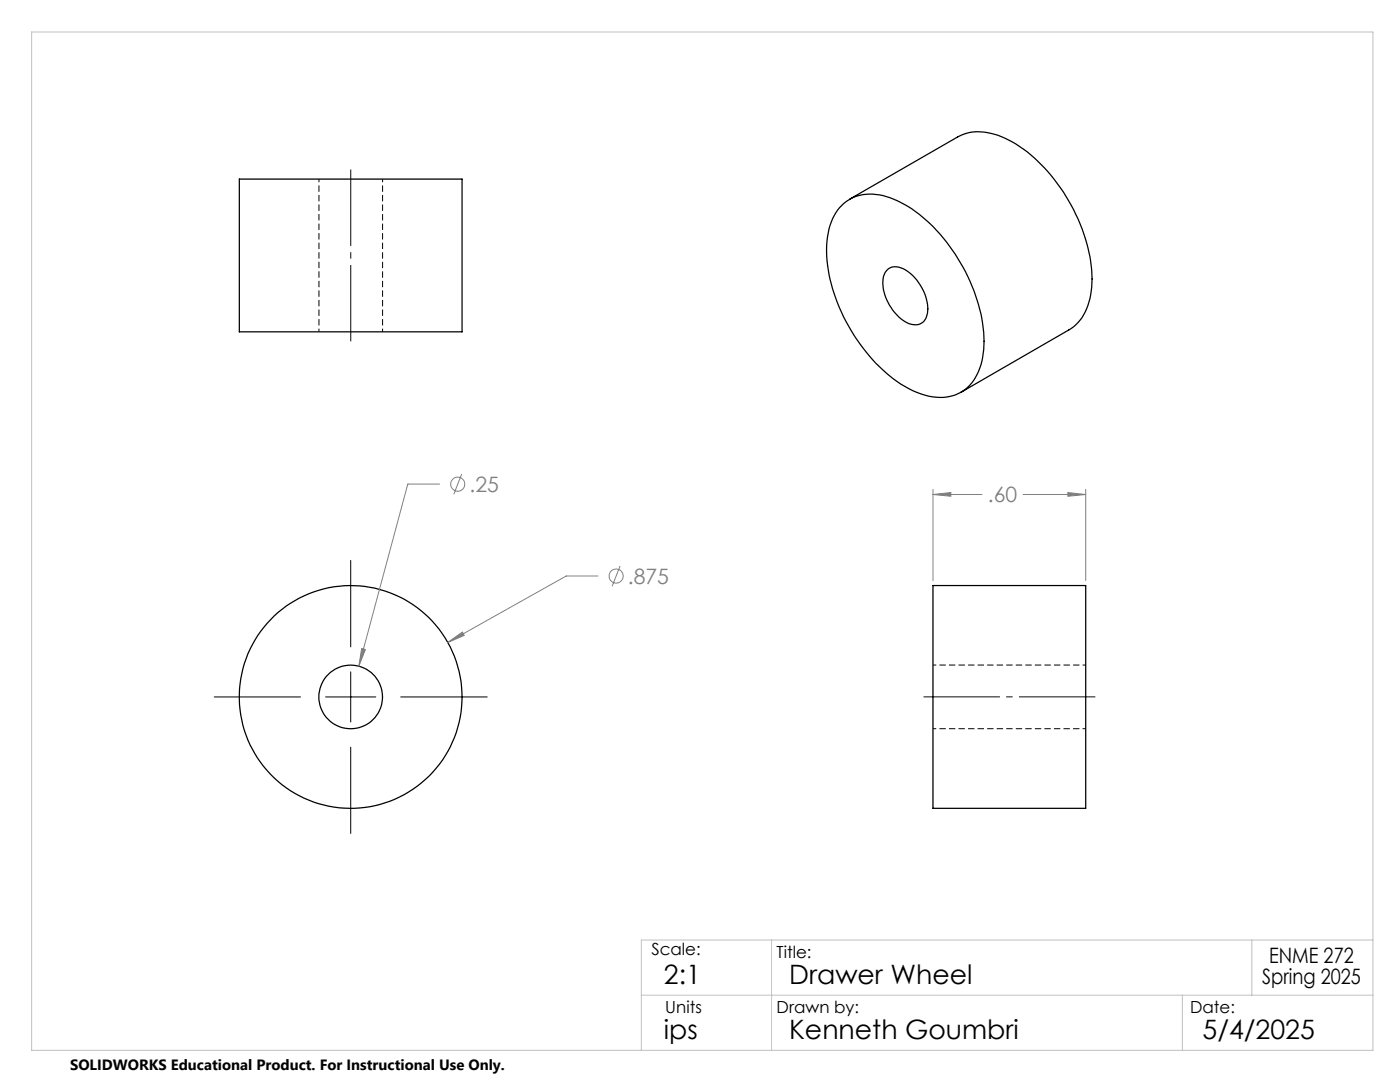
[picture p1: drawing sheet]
<svg xmlns="http://www.w3.org/2000/svg" width="279mm" height="216mm" viewBox="0 0 279 216" stroke-linecap="round" stroke-linejoin="round" font-family="sans-serif">
<g fill="none" stroke="#000" stroke-width=".25">
<path d="M47.8 35.7h44.4v30.5h-44.4zM169.5 39.8l21.6-12.5a9.7 9.7 0 0 1 8.7 0 28.8 28.8 0 0 1 12.9 11.9 31.5 31.5 0 0 1 5.2 18.1 10.4 10.4 0 0 1-4.6 8.5l-21.5 12.5M168 41a8.6 8.6 0 0 1 8.9-1.8 25.6 25.6 0 0 1 12.5 9.8 33.8 33.8 0 0 1 7 19.1 12.3 12.3 0 0 1-3.7 9.5 9.2 9.2 0 0 1-9.3 .9 26.9 26.9 0 0 1-11.8-9.9 32.8 32.8 0 0 1-6.6-19.9 11.7 11.7 0 0 1 3-7.7zM177 53.9a3 3 0 0 1 4 .2 9.7 9.7 0 0 1 4.1 8.4 2.59 2.59 0 0 1-4.1 1.9 9.5 9.5 0 0 1-4.7-9.2zM186.2 116.8h30.5v44.5h-30.5z"/>
<circle cx="70" cy="139.1" r="6.4"/>
<circle cx="70" cy="139.1" r="22.2"/>
</g>
<path d="M63.7 35.7v30.5M76.4 66.2v-30.5M216.7 132.7h-30.5M186.2 145.4h30.5" fill="none" stroke="#000" stroke-width=".2" stroke-dasharray="1.3 .6" stroke-dashoffset=".6" stroke-linecap="butt"/>
<g fill="none" stroke="#808080" stroke-width=".2">
<path d="M87.7 96.6h-6.3l-9.8 36.3M92.1 94.6l-1.5 4M186.2 98.7l3.6-.4v.7zM186.2 97.6v18.3M186.2 98.7h9.8M204.2 98.7h12.5M213.1 98.3l3.6 .4-3.6 .3zM216.7 97.6v18.3M119.3 114.9h-6.3l-23.6 13.3M123.8 112.9l-1.6 4.1M72.2 129.4l.7 .2-1.3 3.3zM89.4 128.2l2.9-2.1 .3 .7z"/>
<circle cx="91.3" cy="96.6" r="1.4"/>
<circle cx="123" cy="114.9" r="1.41"/>
</g>
<path d="M70 68.2v-34.5M184.2 139.1h34.5" fill="none" stroke="#000" stroke-width=".2" stroke-dasharray="15.2 1.3 1.3 1.3" stroke-dashoffset="-.1" stroke-linecap="butt"/>
<path d="M70 111.8v17.3M42.8 139.1h17.2M65 139.1h10M70 134.1v10M80 139.1h17.2M70 149.1v17.2" fill="none" stroke="#000" stroke-width=".2"/>
<path d="M6.3 6.4h267.7v203.2h-267.7zM128 198.6h146M154 187.6v22M236 198.6v11M249.8 187.6v11M274 187.6h-146v22" fill="none" stroke="#c0c0c0" stroke-width=".2"/>
<path d="M89.4 128.2l3.2-1.4-.3-.7zM72.2 129.4l-.6 3.5 1.3-3.3zM213.1 98.3l3.6 .4-3.6 .3zM186.2 98.7l3.6-.4v.7z" fill="#808080"/>
<g font-size="5.3">
<text x="132.5" y="196.4">2:1</text>
<text x="157.5" y="196.4">Drawer Wheel</text>
<text x="132.5" y="207.4">ips</text>
<text x="157.5" y="207.4">Kenneth Goumbri</text>
<text x="240" y="207.4">5/4/2025</text>
</g>
<g font-size="4.2" fill="#808080">
<text x="93.7" y="98.1">.25</text>
<text x="197.2" y="100.2">.60</text>
<text x="125.3" y="116.5">.875</text>
</g>
<g font-size="4.2">
<text x="251.9" y="196.4">Spring 2025</text>
<text x="253.3" y="192.2">ENME 272</text>
</g>
<g font-size="3.3">
<text x="130" y="190.6">Scale:</text>
<text x="155" y="191.2">Title:</text>
<text x="132.8" y="202.2">Units</text>
<text x="155" y="202.2">Drawn by:</text>
<text x="237.5" y="202.2">Date:</text>
</g>
<text font-size="3" x="14" y="213.5">SOLIDWORKS Educational Product. For Instructional Use Only.</text>
</svg>
